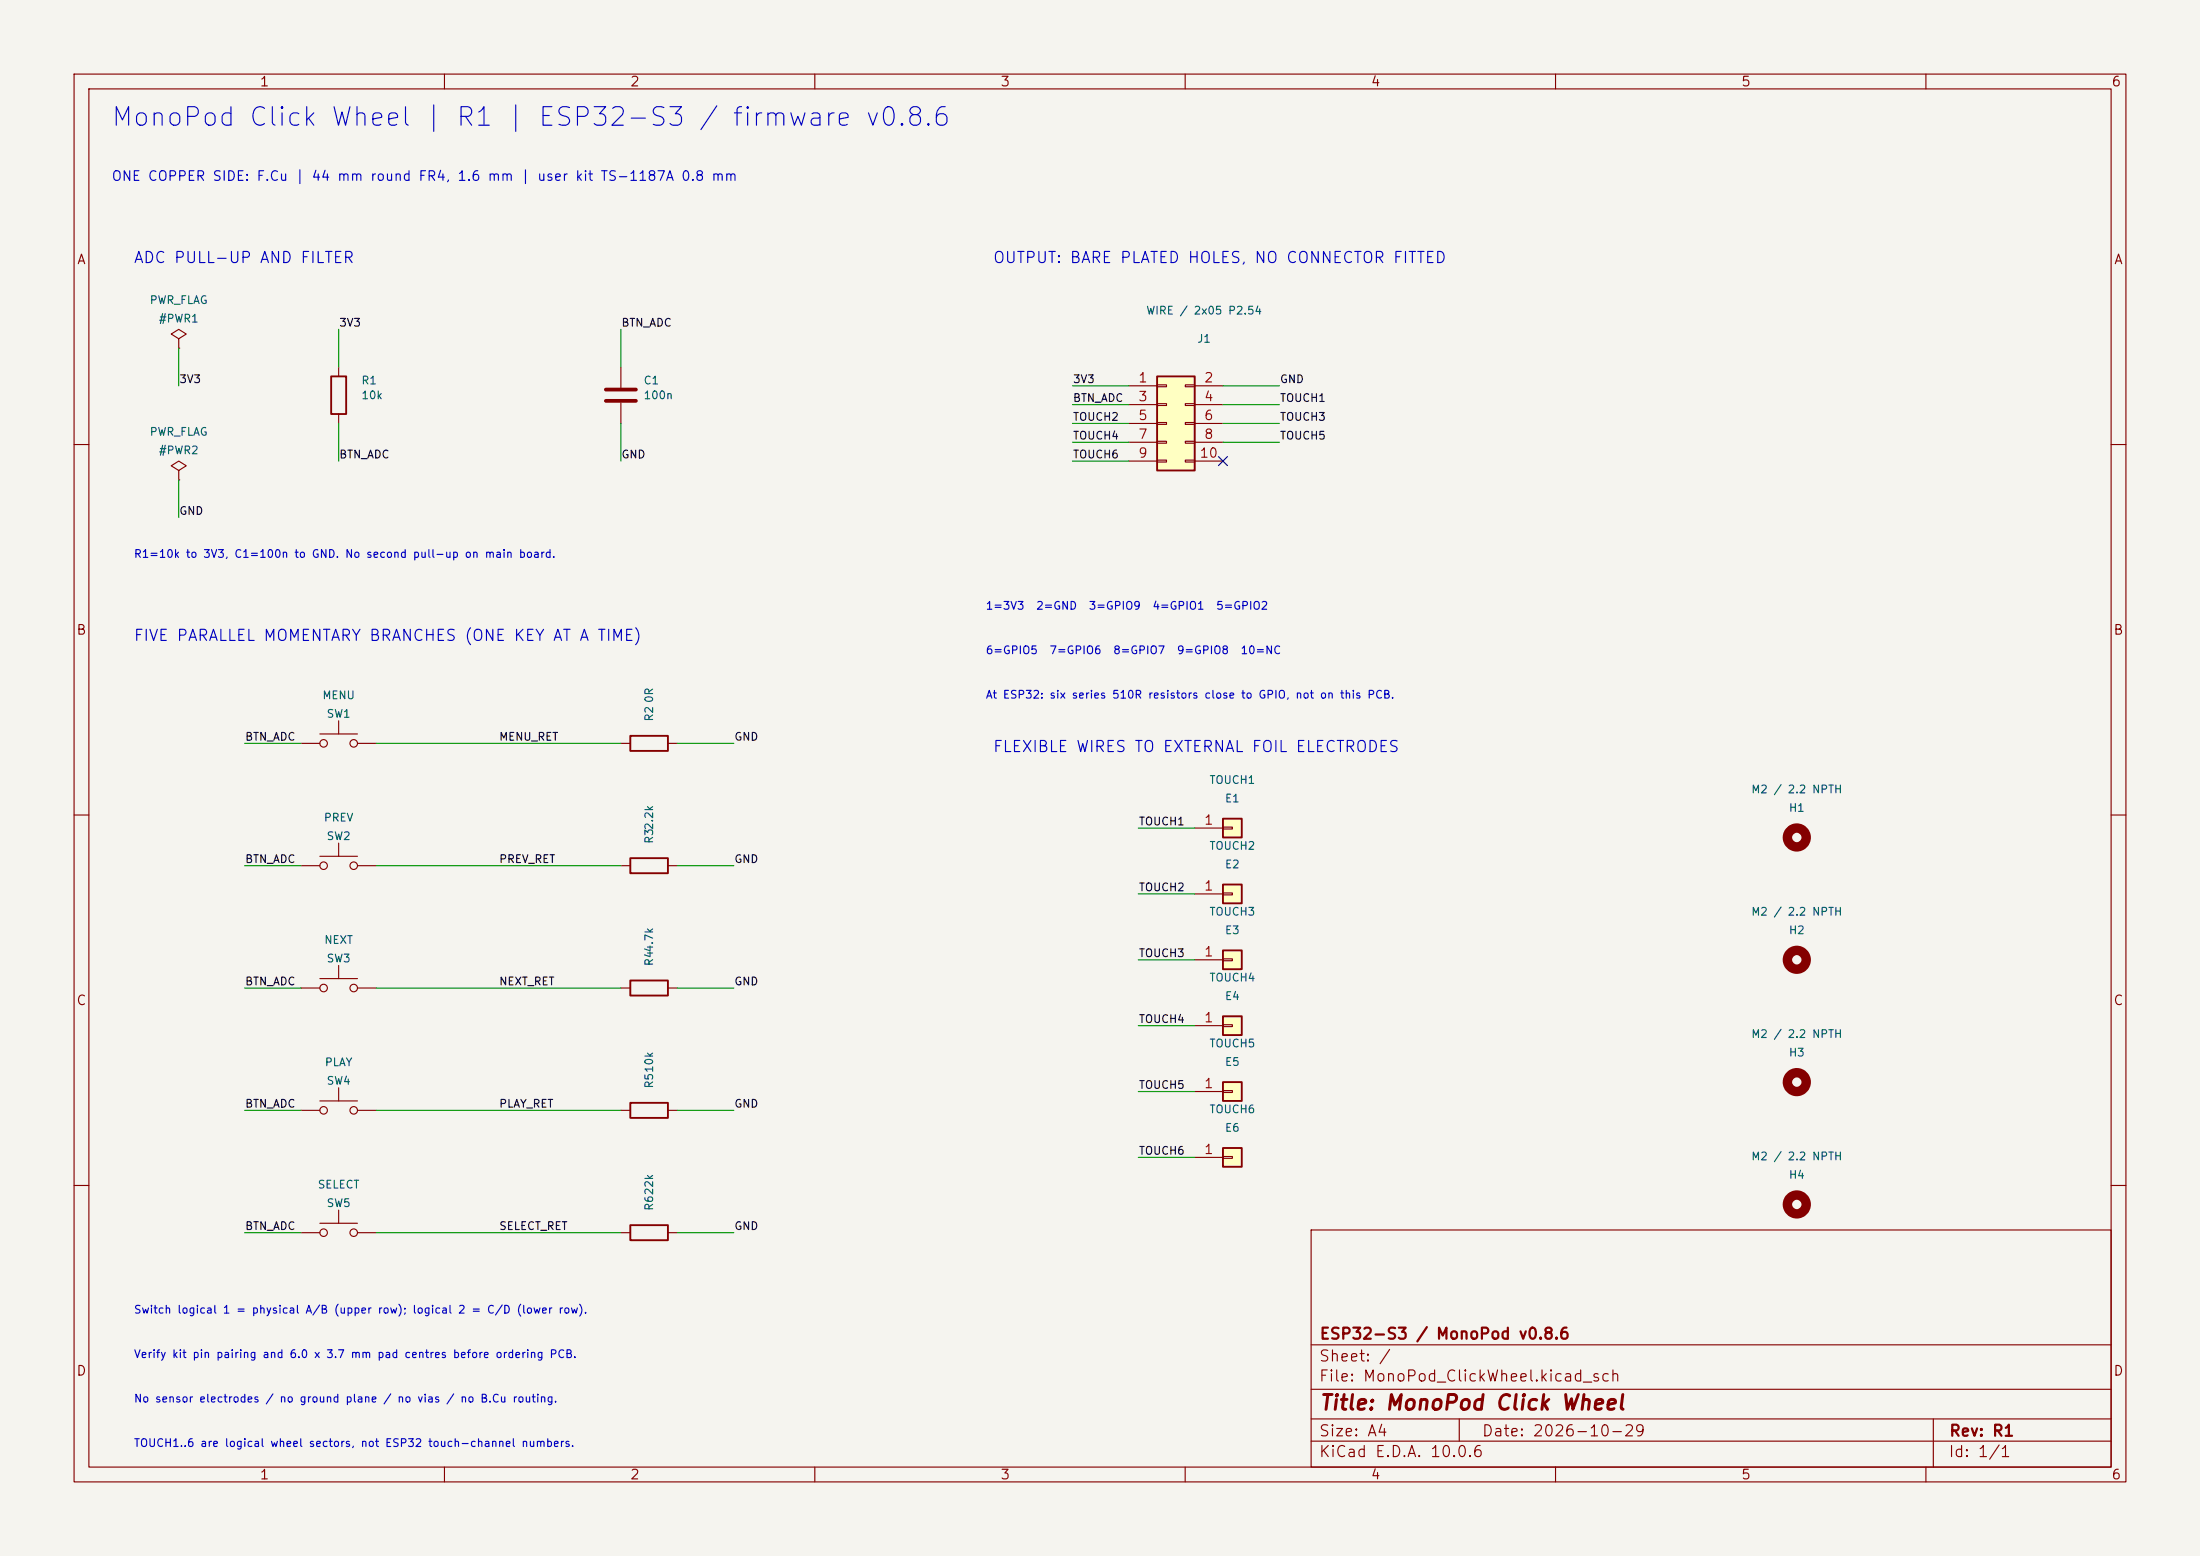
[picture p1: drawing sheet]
<svg xmlns="http://www.w3.org/2000/svg" width="297mm" height="210mm" viewBox="0 0 297 210" stroke-linecap="round" stroke-linejoin="round" font-family="sans-serif">
<path d="M0 0h297v210h-297z" fill="#f5f4ef" stroke="#f5f4ef" stroke-width=".14"/>
<g fill="none" stroke="#840000" stroke-width=".15">
<path d="M10 10h277v190h-277zM12 12h273v186h-273zM60 10v2M110 10v2M160 10v2M210 10v2M260 10v2M10 60h2M285 60h2M10 110h2M285 110h2M10 160h2"/>
<path d="M177 166h108v32h-108zM285 160h2M60 198v2M110 198v2M160 198v2M177 194.5h108M177 191.5h108M177 187.5h108M177 181.5h108M197 191.5v3M210 198v2M260 198v2"/>
<path d="M261 191.5v6.5"/>
</g>
<g fill="none" stroke="#840000" stroke-width="1.3">
<circle cx="242.6" cy="129.5" r="1.27"/>
<circle cx="242.6" cy="146" r="1.27"/>
<circle cx="242.6" cy="162.6" r="1.27"/>
</g>
<path d="M165.1 154.9h2.5v2.6h-2.5z" fill="#ffffc2"/>
<path d="M165.1 154.9h2.5v2.6h-2.5z" fill="none" stroke="#840000" stroke-width=".25"/>
<path d="M161.3 156.2h3.8M165.1 156.1h1.3v.2h-1.3z" fill="none" stroke="#840000" stroke-width=".15"/>
<path d="M165.1 146.1h2.5v2.5h-2.5z" fill="#ffffc2"/>
<path d="M85.1 115.8h5.1v2.1h-5.1zM85.1 148.8h5.1v2.1h-5.1zM165.1 146.1h2.5v2.5h-2.5zM85.1 165.4h5.1v2h-5.1z" fill="none" stroke="#840000" stroke-width=".25"/>
<path d="M24.1 63.5l1-.6-1-.7-1 .7 1 .6v1.3M24.1 64.8h.1M83.8 116.8h1.3M90.2 116.8h1.2M83.8 149.9h1.3M90.2 149.9h1.2M161.3 147.3h3.8M165.1 147.2h1.3v.2h-1.3zM83.8 166.4h1.3M90.2 166.4h1.2" fill="none" stroke="#840000" stroke-width=".15"/>
<path d="M165.1 110.5h2.5v2.5h-2.5z" fill="#ffffc2"/>
<path d="M165.1 110.5h2.5v2.5h-2.5z" fill="none" stroke="#840000" stroke-width=".25"/>
<path d="M161.3 111.8h3.8M165.1 111.6h1.3v.3h-1.3z" fill="none" stroke="#840000" stroke-width=".15"/>
<path d="M156.2 50.8h5.1v12.7h-5.1z" fill="#ffffc2"/>
<path d="M156.2 50.8h5.1v12.7h-5.1z" fill="none" stroke="#840000" stroke-width=".25"/>
<g fill="none" stroke="#840000" stroke-width=".15">
<path d="M152.4 52.1h3.8M152.4 54.6h3.8M152.4 57.2h3.8M152.4 59.7h3.8M156.2 51.9h1.3v.3h-1.3zM156.2 54.5h1.3v.2h-1.3zM156.2 57h1.3v.3h-1.3zM156.2 59.6h1.3v.2h-1.3zM160 51.9h1.3v.3h-1.3zM160 54.5h1.3v.2h-1.3zM160 57h1.3v.3h-1.3zM160 59.6h1.3v.2h-1.3z"/>
<path d="M161.3 52.1h3.8M161.3 54.6h3.8M161.3 57.2h3.8M161.3 59.7h3.8M152.4 62.2h3.8M156.2 62.1h1.3v.3h-1.3zM160 62.1h1.3v.3h-1.3zM161.3 62.2h3.8"/>
</g>
<path d="M165.1 119.4h2.5v2.5h-2.5z" fill="#ffffc2"/>
<path d="M44.7 50.8h2v5.1h-2zM85.1 99.3h5.1v2h-5.1zM165.1 119.4h2.5v2.5h-2.5z" fill="none" stroke="#840000" stroke-width=".25"/>
<g fill="none" stroke="#840000" stroke-width=".15">
<path d="M24.1 45.7l1-.6-1-.6-1 .6 1 .6v1.3M24.1 47h.1M45.7 49.5v1.3M45.7 55.9v1.3M83.8 49.5v2.8M83.8 54.4v2.8M83.8 100.3h1.3M90.2 100.3h1.2M161.3 120.7h3.8M165.1 120.5h1.3v.3h-1.3zM40.6 149.9h2.6M43.2 148.6h5.1"/>
<path d="M45.7 146.8v1.8M48.3 149.9h2.5M40.6 166.4h2.6M43.2 165.1h5.1M45.7 163.3v1.8M48.3 166.4h2.5"/>
<circle cx="43.7" cy="149.9" r=".51"/>
<circle cx="47.8" cy="149.9" r=".51"/>
<circle cx="43.7" cy="166.4" r=".51"/>
<circle cx="47.8" cy="166.4" r=".51"/>
</g>
<circle cx="242.6" cy="113" r="1.27" fill="none" stroke="#840000" stroke-width="1.3"/>
<path d="M81.8 52.6h4.1M81.8 54.1h4.1" fill="none" stroke="#840000" stroke-width=".51"/>
<path d="M165.1 128.3h2.5v2.5h-2.5z" fill="#ffffc2"/>
<path d="M165.1 128.3h2.5v2.5h-2.5z" fill="none" stroke="#840000" stroke-width=".25"/>
<path d="M161.3 129.5h3.8M165.1 129.4h1.3v.3h-1.3z" fill="none" stroke="#840000" stroke-width=".15"/>
<path d="M165.1 137.2h2.5v2.5h-2.5z" fill="#ffffc2"/>
<path d="M85.1 132.3h5.1v2.1h-5.1zM165.1 137.2h2.5v2.5h-2.5z" fill="none" stroke="#840000" stroke-width=".25"/>
<g fill="none" stroke="#840000" stroke-width=".15">
<path d="M43.2 99.1h5.1M45.7 97.3v1.8M40.6 116.8h2.6M40.6 100.3h2.6M43.2 115.6h5.1M45.7 113.8v1.8M48.3 116.8h2.5M48.3 100.3h2.5M40.6 133.4h2.6M43.2 132.1h5.1M45.7 130.3v1.8M48.3 133.4h2.5"/>
<path d="M83.8 133.4h1.3M90.2 133.4h1.2M161.3 138.4h3.8M165.1 138.3h1.3v.3h-1.3z"/>
<circle cx="43.7" cy="100.3" r=".51"/>
<circle cx="43.7" cy="116.8" r=".51"/>
<circle cx="47.8" cy="100.3" r=".51"/>
<circle cx="47.8" cy="116.8" r=".51"/>
<circle cx="43.7" cy="133.4" r=".51"/>
<circle cx="47.8" cy="133.4" r=".51"/>
</g>
<g fill="none" stroke="#009600" stroke-width=".15">
<path d="M24.1 47v5.1M45.7 44.5v5M45.7 57.2v5M83.8 44.5v5M83.8 57.2v5M144.8 57.2h7.6M144.8 59.7h7.6M144.8 54.6h7.6M144.8 52.1h7.6M165.1 57.2h7.6M165.1 59.7h7.6M165.1 54.6h7.6"/>
<path d="M165.1 52.1h7.6M24.1 64.8v5.1M144.8 62.2h7.6M33 116.8h7.6M33 100.3h7.6M50.8 116.8h33M50.8 100.3h33M91.4 116.8h7.7M91.4 100.3h7.7M153.7 111.8h7.6M33 133.4h7.6M50.8 133.4h33"/>
<path d="M91.4 133.4h7.7M153.7 129.5h7.6M153.7 138.4h7.6M153.7 120.7h7.6M33 149.9h7.6M50.8 149.9h33M91.4 149.9h7.7M153.7 147.3h7.6M153.7 156.2h7.6M33 166.4h7.6M50.8 166.4h33M91.4 166.4h7.7"/>
</g>
<path d="M164.5 61.6l1.2 1.2M165.7 61.6l-1.2 1.2" fill="none" stroke="#000084" stroke-width=".15"/>
<text font-size="2.5" fill="#0000c2" x="14.9" y="17.7">MonoPod Click Wheel | R1 | ESP32-S3 / firmware v0.8.6</text>
<text font-size="2" fill="#840000" x="178" y="190.8">Title: MonoPod Click Wheel</text>
<g font-size="1.5" fill="#0000c2">
<text x="18" y="35.9">ADC PULL-UP AND FILTER</text>
<text x="134" y="35.9">OUTPUT: BARE PLATED HOLES, NO CONNECTOR FITTED</text>
<text x="18" y="86.9">FIVE PARALLEL MOMENTARY BRANCHES (ONE KEY AT A TIME)</text>
<text x="134" y="101.9">FLEXIBLE WIRES TO EXTERNAL FOIL ELECTRODES</text>
</g>
<g font-size="1.5" fill="#840000">
<text x="178" y="184.1">Sheet: /</text>
<text x="178" y="181.1">ESP32-S3 / MonoPod v0.8.6</text>
<text x="178" y="186.8">File: MonoPod_ClickWheel.kicad_sch</text>
<text x="178" y="197">KiCad E.D.A. 10.0.6</text>
<text x="178" y="194.2">Size: A4</text>
<text x="200" y="194.2">Date: 2026-10-29</text>
<text x="263" y="197">Id: 1/1</text>
<text x="263" y="194.2">Rev: R1</text>
</g>
<g font-size="1.3" fill="#840000">
<text x="35" y="12">1</text>
<text x="85" y="12">2</text>
<text x="135" y="12">3</text>
<text x="185" y="12">4</text>
<text x="235" y="12">5</text>
<text x="285" y="12">6</text>
<text x="10.3" y="36">A</text>
<text x="285.3" y="36">A</text>
<text x="10.2" y="86">B</text>
<text x="285.2" y="86">B</text>
<text x="10.2" y="136">C</text>
<text x="285.2" y="136">C</text>
<text x="10.2" y="186">D</text>
<text x="285.2" y="186">D</text>
<text x="35" y="200">1</text>
<text x="85" y="200">2</text>
<text x="135" y="200">3</text>
<text x="185" y="200">4</text>
<text x="235" y="200">5</text>
<text x="285" y="200">6</text>
</g>
<text font-size="1.3" fill="#0000c2" x="15" y="24.7">ONE COPPER SIDE: F.Cu | 44 mm round FR4, 1.6 mm | user kit TS-1187A 0.8 mm</text>
<g font-size="1.3" fill="#a90000">
<text x="153.6" y="51.9">1</text>
<text x="162.5" y="51.9">2</text>
<text x="153.6" y="54.5">3</text>
<text x="153.6" y="57">5</text>
<text x="153.6" y="59.6">7</text>
<text x="162.5" y="54.5">4</text>
<text x="162.5" y="57">6</text>
<text x="162.5" y="59.6">8</text>
<text x="153.6" y="62.1">9</text>
<text x="161.9" y="62.1">10</text>
<text x="162.5" y="111.6">1</text>
<text x="162.5" y="120.5">1</text>
<text x="162.5" y="129.4">1</text>
<text x="162.5" y="138.3">1</text>
<text x="162.5" y="147.2">1</text>
<text x="162.5" y="156.1">1</text>
</g>
<g font-size="1.1" fill="#006464">
<text x="20.1" y="41.3">PWR_FLAG</text>
<text x="21.3" y="43.8">#PWR1</text>
<text x="154.7" y="42.7">WIRE / 2x05 P2.54</text>
<text x="161.6" y="46.5">J1</text>
<text x="48.7" y="52.1">R1</text>
<text x="86.8" y="52.1">C1</text>
<text x="20.1" y="59.1">PWR_FLAG</text>
<text x="48.7" y="54.1">10k</text>
<text x="86.8" y="54.1">100n</text>
<text x="21.3" y="61.6">#PWR2</text>
<text x="43.4" y="94.6">MENU</text>
<text x="88.4" y="95" transform="rotate(-90 88.4 95)">0R</text>
<text x="44" y="97.1">SW1</text>
<text x="88.4" y="97.5" transform="rotate(-90 88.4 97.5)">R2</text>
<text x="163.2" y="106.1">TOUCH1</text>
<text x="236.3" y="107.3">M2 / 2.2 NPTH</text>
<text x="43.6" y="111.1">PREV</text>
<text x="44" y="113.6">SW2</text>
<text x="88.4" y="114" transform="rotate(-90 88.4 114)">R32.2k</text>
<text x="165.3" y="108.6">E1</text>
<text x="241.4" y="109.8">H1</text>
<text x="163.2" y="114.9">TOUCH2</text>
<text x="165.3" y="117.4">E2</text>
<text x="163.2" y="123.8">TOUCH3</text>
<text x="236.3" y="123.8">M2 / 2.2 NPTH</text>
<text x="43.7" y="127.6">NEXT</text>
<text x="44" y="130.1">SW3</text>
<text x="88.4" y="130.5" transform="rotate(-90 88.4 130.5)">R44.7k</text>
<text x="165.3" y="126.3">E3</text>
<text x="241.4" y="126.3">H2</text>
<text x="163.2" y="132.7">TOUCH4</text>
<text x="165.3" y="135.2">E4</text>
<text x="163.2" y="141.6">TOUCH5</text>
<text x="236.3" y="140.3">M2 / 2.2 NPTH</text>
<text x="241.4" y="142.8">H3</text>
<text x="43.8" y="144.2">PLAY</text>
<text x="44" y="146.7">SW4</text>
<text x="88.4" y="147" transform="rotate(-90 88.4 147)">R510k</text>
<text x="165.3" y="144.1">E5</text>
<text x="163.2" y="150.5">TOUCH6</text>
<text x="165.3" y="153">E6</text>
<text x="42.8" y="160.7">SELECT</text>
<text x="236.3" y="156.9">M2 / 2.2 NPTH</text>
<text x="241.4" y="159.4">H4</text>
<text x="44" y="163.2">SW5</text>
<text x="88.4" y="163.5" transform="rotate(-90 88.4 163.5)">R622k</text>
</g>
<g font-size="1.1" fill="#0f0f0f">
<text x="45.7" y="44.3">3V3</text>
<text x="83.8" y="44.3">BTN_ADC</text>
<text x="24.1" y="52">3V3</text>
<text x="144.8" y="52">3V3</text>
<text x="172.7" y="52">GND</text>
<text x="144.8" y="54.5">BTN_ADC</text>
<text x="144.8" y="57">TOUCH2</text>
<text x="144.8" y="59.6">TOUCH4</text>
<text x="172.7" y="54.5">TOUCH1</text>
<text x="172.7" y="57">TOUCH3</text>
<text x="172.7" y="59.6">TOUCH5</text>
<text x="45.7" y="62.1">BTN_ADC</text>
<text x="83.8" y="62.1">GND</text>
<text x="144.8" y="62.1">TOUCH6</text>
<text x="24.1" y="69.7">GND</text>
<text x="33" y="100.2">BTN_ADC</text>
<text x="67.3" y="100.2">MENU_RET</text>
<text x="99.1" y="100.2">GND</text>
<text x="153.7" y="111.7">TOUCH1</text>
<text x="33" y="116.7">BTN_ADC</text>
<text x="67.3" y="116.7">PREV_RET</text>
<text x="99.1" y="116.7">GND</text>
<text x="153.7" y="120.5">TOUCH2</text>
<text x="153.7" y="129.4">TOUCH3</text>
<text x="33" y="133.2">BTN_ADC</text>
<text x="67.3" y="133.2">NEXT_RET</text>
<text x="99.1" y="133.2">GND</text>
<text x="153.7" y="138.3">TOUCH4</text>
<text x="33" y="149.8">BTN_ADC</text>
<text x="67.3" y="149.8">PLAY_RET</text>
<text x="99.1" y="149.8">GND</text>
<text x="153.7" y="147.2">TOUCH5</text>
<text x="153.7" y="156.1">TOUCH6</text>
<text x="33" y="166.3">BTN_ADC</text>
<text x="67.3" y="166.3">SELECT_RET</text>
<text x="99.1" y="166.3">GND</text>
</g>
<g font-size="1.1" fill="#0000c2">
<text x="18" y="75.5">R1=10k to 3V3, C1=100n to GND. No second pull-up on main board.</text>
<text x="133" y="82.5">1=3V3</text>
<text x="139.8" y="82.5">2=GND</text>
<text x="146.9" y="82.5">3=GPIO9</text>
<text x="155.5" y="82.5">4=GPIO1</text>
<text x="164.1" y="82.5">5=GPIO2</text>
<text x="133" y="88.5">6=GPIO5</text>
<text x="141.6" y="88.5">7=GPIO6</text>
<text x="150.2" y="88.5">8=GPIO7</text>
<text x="158.8" y="88.5">9=GPIO8</text>
<text x="167.4" y="88.5">10=NC</text>
<text x="133" y="94.5">At ESP32: six series 510R resistors close to GPIO, not on this PCB.</text>
<text x="18" y="177.5">Switch logical 1 = physical A/B (upper row); logical 2 = C/D (lower row).</text>
<text x="18" y="183.5">Verify kit pin pairing and 6.0 x 3.7 mm pad centres before ordering PCB.</text>
<text x="18" y="189.5">No sensor electrodes / no ground plane / no vias / no B.Cu routing.</text>
<text x="18" y="195.5">TOUCH1..6 are logical wheel sectors, not ESP32 touch-channel numbers.</text>
</g>
</svg>
